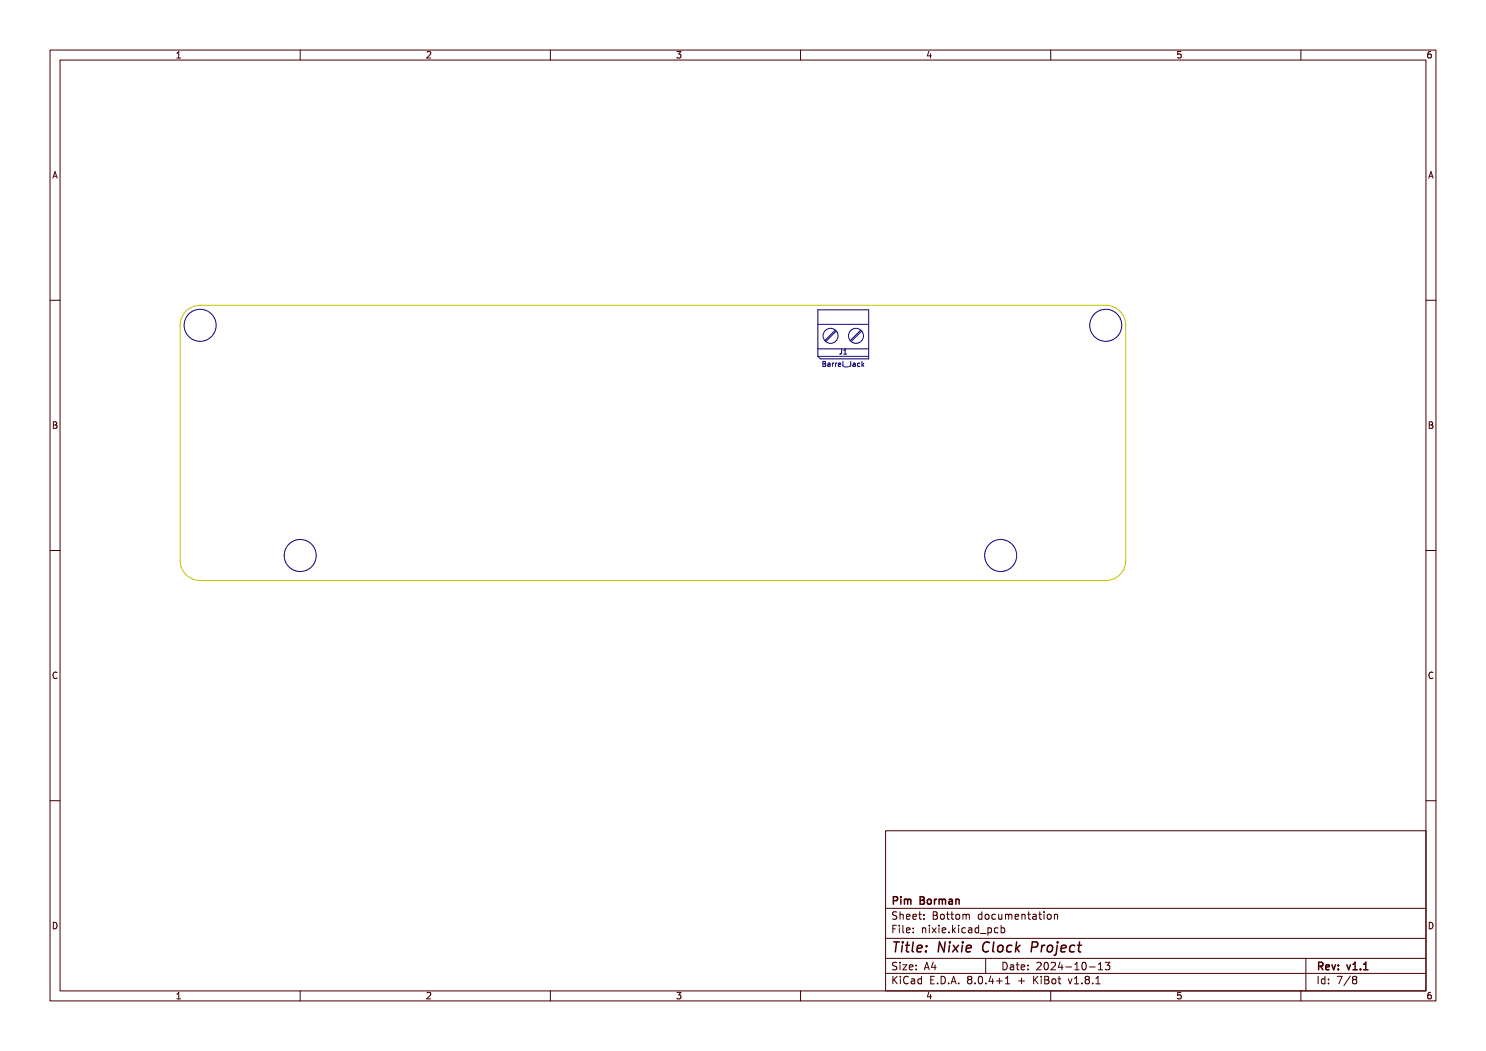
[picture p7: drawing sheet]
<svg xmlns="http://www.w3.org/2000/svg" width="297mm" height="210mm" viewBox="0 0 297 210" stroke-linecap="round" stroke-linejoin="round" font-family="sans-serif">
<g fill="none" stroke="#000084" stroke-width=".2">
<path d="M163.5 61.9h10.1v9.8h-9.6l-.5-.5zM163.5 64.8h10.1M163.5 69.7h10.1M163.5 71.2h10.1M164.5 72.2h.3l.2 .2-.2 .3 .2 .1v.2l-.1 .2h-.4zM164.5 72.7h.3M165.5 72.6h.4v.6M165.9 72.8l-.5 .2 .2 .2h.3M166.4 72.6v.6M166.7 72.6l-.3 .1M167 66l-2.1 2.1M167 72.6v.6"/>
<path d="M167.1 66.2l-2.1 2M167.3 72.6l-.3 .1M167.6 72.9l.4-.1v-.2h-.3l-.1 .1v.5h.4M168.2 69.8v.8l-.4 .2M168.5 72.2v.9l.1 .1M168.6 70.8h.6M168.6 70l.3-.2v1M168.8 73.3h.7M170 72.2v.9l-.3 .1M170.5 72.6h.4v.6M170.9 72.8l-.4 .2 .1 .2h.3M171.9 72.6h-.3l-.2 .1 .1 .5h.4"/>
<path d="M172 66l-2.1 2.1M172.2 66.2l-2.1 2M172.3 72.2v1M172.4 72.8l.3 .4M172.7 72.6l-.4 .3"/>
<circle cx="40" cy="65" r="3.2"/>
<circle cx="166" cy="67.1" r="1.5"/>
<circle cx="171.1" cy="67.1" r="1.5"/>
<circle cx="221" cy="65" r="3.2"/>
<circle cx="60" cy="111" r="3.2"/>
<circle cx="200" cy="111" r="3.2"/>
</g>
<path d="M37.2 62.2a4 4 0 0 1 2.8-1.2h181a4 4 0 0 1 4 4v47a4 4 0 0 1-4 4h-181a4 4 0 0 1-4-4v-47a4 4 0 0 1 1.2-2.8z" fill="none" stroke="#c2c200" stroke-width=".2"/>
<g fill="none" stroke="#480000" stroke-width=".2">
<path d="M10 10h277v190h-277zM12 12h273v186h-273zM35.3 10.7l.4-.4v1.3M35.3 11.6h.8M60 10v2M85.3 10.4l.5-.1 .3 .4-.8 .9h.8M110 10v2M135.3 10.3h.8l-.4 .5 .3 .1v.6l-.2 .1-.5-.1M160 10v2M185.7 10.2l-.4 1h.9M186 10.7v.9M210 10v2"/>
<path d="M236 10.3h-.6l-.1 .6 .2-.1 .5 .1 .1 .1-.1 .5-.2 .1-.5-.1M260 10v2M286 10.3l-.4 .1-.2 .2-.1 .7 .3 .3 .4-.1 .1-.5-.1-.1-.4-.1-.3 .2M10.6 35.6l.4-1.3 .4 1.3M10.7 35.2h.6M285.6 35.6l.4-1.3 .4 1.3M285.7 35.2h.6M10 60h2M285 60h2M10.7 84.3h.4l.2 .2-.2 .4 .2 .1 .1 .3-.2 .3h-.5zM10.7 84.9h.4M285.7 84.3h.4l.2 .2-.2 .4 .2 .1 .1 .3-.2 .3h-.5z"/>
<path d="M285.7 84.9h.4M10 110h2M285 110h2M11.4 134.4a.62 .62 0 0 0-.9 .5 .62 .62 0 0 0 .7 .7l.2-.1M286.4 134.4a.62 .62 0 0 0-.9 .5 .62 .62 0 0 0 .7 .7l.2-.1M10 160h2M285 160h2M177 166h108v32h-108zM10.7 184.3a.66 .66 0 0 1 .7 .6 .66 .66 0 0 1-.7 .7zM35.3 199.6h.8M35.3 198.7l.4-.4v1.3M60 198v2"/>
<path d="M85.3 198.4l.5-.1 .3 .4-.8 .9h.8M110 198v2M135.3 198.3h.8l-.4 .5 .3 .1v.6l-.2 .1-.5-.1M160 198v2M177 181.5h108M177 187.5h108M177 191.5h108M177 194.5h108M178.5 185.6h.5M178.5 195.1v1.5M178.7 195.7l.6 .9M179.2 184.9h-.7v1.5"/>
<path d="M179.2 182.3l-.5-.1-.2 .1v.5l.6 .2 .1 .4-.2 .3-.6-.1M179.2 192.4l-.5-.1-.2 .1v.5l.6 .2 .1 .4-.2 .3-.6-.1M179.3 195.1l-.8 .8M179.7 184.9v.1M179.7 185.4v1M179.9 182.8l.2-.1 .4 .1v.9M179.9 182.2v1.5M179.9 192.3v.1M179.9 192.8v1M180 195.1v.1M180 195.6v1M180.5 184.9v1.3l.2 .2"/>
<path d="M180.5 192.8h.7l-.7 1h.7M181.2 183.2l.7-.2-.1-.2-.4-.1-.2 .2v.7h.6M181.2 185.9l.7-.2-.1-.2-.4-.1-.2 .2v.7h.6M181.5 195.2a.71 .71 0 0 0-1 .5 .71 .71 0 0 0 .7 .9l.3-.2M181.7 193.3l.8-.2-.1-.2-.4-.1-.3 .2 .1 .7h.6M182.2 195.7h.5l.1 .9M182.5 183.2l.7-.2-.1-.2-.4-.1-.2 .2v.7h.6M182.5 186.2v.2M182.5 185.5v.1M182.8 195.9l-.5 .1-.2 .2 .2 .4 .5-.1M183.1 193.6v.2M183.1 192.9v.1"/>
<path d="M183.6 182.7h.6M183.8 182.2v1.3l.4 .2M184.2 195.7l-.5-.1-.2 .3 .1 .6h.6M184.2 195.1v1.5M184.4 185.5l.2-.1 .4 .1v.9M184.4 185.4v1M184.7 183.5v.2M184.7 182.8v.1M184.7 193.8l.5-1.5 .5 1.5M184.9 193.4h.7M185.7 198.2l-.4 1h.9M185.7 184.9v.1"/>
<path d="M185.7 185.4v1M186 198.7v.9M186 195.8h.5M186.3 185.4l.8 1M186.5 182.2l.7 .1 .1 .3-.3 .3a.4 .4 0 0 1 .4 .4 .4 .4 0 0 1-.3 .4h-.6zM186.5 182.9h.5M186.5 192.2l-.3 1.1h.9M186.7 195.1h-.7v1.5h.7M186.9 192.8v1M187.1 185.4l-.8 1M187.4 196.4v.2M187.7 184.9v.1"/>
<path d="M187.7 185.4v1M188.1 182.8l.4-.1 .2 .3v.4l-.2 .3-.4-.1-.1-.2zM188.1 195.1a.76 .76 0 0 1 .9 .7 .76 .76 0 0 1-.9 .8zM188.3 185.9l.7-.2v-.2l-.5-.1-.2 .2 .1 .7h.6M189.2 182.7h.5M189.4 182.2v1.3l.3 .2M189.6 196.4v.2M189.7 186.2v.2M190 182.7h.6M190.1 196.6l.5-1.5 .5 1.5M190.2 182.2v1.3l.4 .2M190.2 196.2h.8"/>
<path d="M190.4 184.9v1.5M190.5 185.8l.5 .6M191 185.4l-.6 .6M191.1 182.8l.2-.1 .4 .1 .1 .6-.1 .2-.4 .1-.2-.2zM191.6 184.9v.1M191.6 185.4v1M191.6 196.4v.2M192.5 182.8l.4-.1 .2 .2M192.5 182.7v1M193 185.5l-.5-.1-.3 .3 .2 .6h.6M193.1 182.9l.2-.2 .4 .1v.9M193.1 182.9v.8"/>
<path d="M193.6 185.5h.6v.9M193.7 195.7l-.3 .3 .1 .4 .2 .2 .4-.1 .1-.2v-.3l-.2-.3M193.7 195.7l-.3-.3 .3-.3h.3l.2 .3-.2 .3M193.7 195.7h.3M194.2 185.7l-.5 .1-.2 .2 .2 .4 .5-.1M194.9 196.4v.2M195.6 185.5l-.4-.1-.3 .3 .1 .6h.6M195.6 184.9v1.5M195.7 195.2l.2-.1a.8 .8 0 0 1 .5 .7 .8 .8 0 0 1-.5 .8l-.2-.2-.2-.4zM196 186.5h1.1M196.2 182.8l-.4-.1-.3 .3 .2 .6h.5M196.2 182.2v1.5"/>
<path d="M197 182.8l.2-.1 .4 .1 .1 .6-.2 .2-.3 .1-.2-.2zM197 191.5v3M197 196.4v.2M197.5 185.5l.4-.1 .3 .3-.2 .6h-.5M197.5 185.4v1.5M198 195l-.3 1.1h.9M198.4 195.6v1M199 182.8l-.5-.1-.3 .3 .2 .6h.6M199.2 196h1.1M199.5 185.5l-.5-.1-.3 .3 .2 .6h.6M199.6 182.7l.1 .9 .3 .1 .2-.2M199.7 195.4v1.2"/>
<path d="M200.1 185.5l.4-.1 .3 .3-.1 .6h-.6M200.1 184.9v1.5M200.2 182.7v1M200.5 192.3a.76 .76 0 0 1 .8 .7 .76 .76 0 0 1-.8 .8zM201 182.8l.4-.1 .2 .2M201 182.7v1M201 196.6h.8M201 195.5l.4-.4v1.5M201.6 182.9l.2-.2 .4 .1v.9M201.6 182.9v.8M202 192.9h.5l.1 .9M202.6 193.1l-.5 .1-.2 .2 .2 .4 .5-.1"/>
<path d="M202.9 183.2l.7-.2-.1-.2-.4-.1-.2 .2 .1 .7h.5M203.1 192.8h.6M203.3 192.3v1.3l.4 .2M203.6 196h1.1M204.1 193.3l.7-.2-.1-.2-.4-.1-.2 .2 .1 .7h.5M204.2 195.4v1.2M204.2 182.8l.3-.1 .3 .1 .1 .9M204.2 182.7v1M205.4 182.7h.6M205.5 192.9v.1M205.5 193.6v.2M205.6 182.2v1.3l.4 .2"/>
<path d="M206.5 182.8h.5l.1 .9M206.6 195.1v1.5M206.8 195.7l.7 .9M207.1 183l-.5 .1-.2 .2 .2 .4 .5-.1M207.2 192.4l.6-.1 .3 .4-.9 1.1h.9M207.5 195.1l-.9 .8M207.6 182.7h.6M207.8 182.2v1.3l.4 .2M208.1 195.1v.1M208.1 195.6v1M208.7 182.2v.1M208.7 182.7v1"/>
<path d="M208.8 192.4l.2-.1a.8 .8 0 0 1 .5 .7 .8 .8 0 0 1-.5 .8l-.2-.2-.1-.4zM208.8 195.1h.5l.3 .3-.1 .3-.2 .1 .3 .1 .1 .4-.3 .3h-.6zM208.8 195.8h.5M209.4 182.8l.2-.1 .4 .1 .1 .6-.1 .2-.4 .1-.2-.2zM210 198v2M210.1 192.4l.6-.1 .3 .4-1 1.1h1M210.4 195.7l.3-.1 .3 .3v.4l-.3 .3-.3-.1-.2-.2zM210.7 182.8l.3-.1 .3 .1 .1 .9M210.7 182.7v1M211.5 195.6h.5M211.7 195.1v1.3l.3 .2M211.9 192.2l-.4 1.1h1"/>
<path d="M212.2 192.8v1M213 193.2h1.2M213.5 195.6l.4 1 .3-1M214.7 196.6h.9M214.7 195.5l.5-.4v1.5M214.8 193.8h.9M214.8 192.7l.4-.4v1.5M216.2 196.4v.2M216.5 192.4l.1-.1a.8 .8 0 0 1 .5 .7 .8 .8 0 0 1-.5 .8 1 1 0 0 1-.1-1.4zM217.2 195.7l-.3 .3 .1 .4 .2 .2 .4-.1 .1-.2v-.4l-.2-.2M217.2 195.7l-.3-.3 .3-.3 .4 .1 .1 .2-.2 .3M217.2 195.7h.3"/>
<path d="M217.7 193.2h1.2M218.4 196.4v.2M219 196.6h.9M219 195.5l.5-.4v1.5M219.5 193.8h.9M219.5 192.7l.5-.4v1.5M220.9 192.3h.9l-.5 .6 .4 .1v.6l-.2 .2-.6-.2M236 198.3h-.6l-.1 .6 .2-.1 .5 .1 .1 .1-.1 .5-.2 .1-.5-.1M260 198v2M261 191.5v6.5M263.5 195.1v1.5M264.8 195.1v1.5"/>
<path d="M264.8 195.7l-.4-.1-.3 .3 .1 .6h.6M265.5 196.4v.2M265.5 195.7v.1M267.2 195.1h1l-.6 1.5M269.9 195l-1.3 1.9M270.6 195.7l-.3 .3 .1 .4 .2 .2 .4-.1 .2-.2-.1-.4-.2-.2M270.6 195.7l-.3-.3 .3-.3 .4 .1 .2 .2-.3 .3M270.6 195.7h.3M285.7 184.3a.66 .66 0 0 1 .7 .6 .66 .66 0 0 1-.7 .7zM286 198.3l-.4 .1-.2 .2-.1 .7 .3 .3 .4-.1 .1-.5-.1-.1-.4-.1-.3 .2"/>
</g>
<g fill="none" stroke="#480000" stroke-width=".3">
<path d="M178.6 180l.7-.1 .1-.2-.1-.4-.2-.1h-.5v1.5M180.1 179.2v.1M180.1 179.7v1M180.8 179.7v1M180.8 179.8l.4-.1 .2 .2M181.4 179.9l.2-.2h.4l.1 1M181.4 179.9v.8M183.9 179.2l.7 .1 .1 .3-.3 .3a.4 .4 0 0 1 .4 .4 .4 .4 0 0 1-.3 .4h-.6zM183.9 179.9h.5M185.5 179.7h.3l.3 .3v.4l-.3 .3-.3-.1-.2-.2zM186.8 179.7v1M187.2 179.7l-.4 .3"/>
<path d="M187.7 179.8l.4-.1 .2 .2M187.7 179.7v1M188.3 179.9l.3-.2h.3l.1 1M188.3 179.9v.8M189.7 179.7h.6v1M191.1 179.8l.2-.1h.3l.1 1M191.1 179.7v1M178.6 188.2h1.2M179.2 188.2l-.3 2M180.4 188.9l-.2 1.3M180.4 188.2v.2M181 188.9h.8"/>
<path d="M181.4 188.2l-.2 1.7v.2l.4 .1M182.5 188.2l-.2 1.7 .3 .3M183.3 189.5l1-.1-.1-.4-.5-.1-.3 .3-.1 .9h.8M185.1 190l-.1 .2M185.2 189v.2M188.9 188.2l-.2 2-.9-2-.3 2M189.8 188.9l-.2 1.3M189.9 188.2l-.1 .2M190.3 180l-.5 .1-.2 .2 .2 .4 .5-.1M190.5 188.9l.9 1.3M191.6 188.9l-1.2 1.3M192.4 188.9l-.2 1.3"/>
<path d="M192.4 188.2v.2M193.1 189.5l1-.1v-.4h-.8l-.2 .9 .2 .3 .6-.1M197.7 188.4a.88 .88 0 0 0-1 0 .88 .88 0 0 0-.3 1 .69 .69 0 0 0 .3 .7 .69 .69 0 0 0 .8-.1M198.6 188.2l-.2 1.7 .3 .3M199.6 189.1a.52 .52 0 0 1 .5-.2 .52 .52 0 0 1 .4 .4l-.2 .7a.52 .52 0 0 1-.5 .2 .52 .52 0 0 1-.4-.4zM202.2 189a.66 .66 0 0 0-.9 .3l-.1 .5 .1 .3h.8M203.2 188.2l-.3 2M203.2 189.4l.5 .8M203.9 188.9l-.9 .7M206.2 189.3l1-.1a.52 .52 0 0 0 .2-.5 .52 .52 0 0 0-.3-.5h-.8l-.2 2M208.3 188.9l-.2 1.3M208.8 188.9l-.4 .1-.2 .3"/>
<path d="M209.5 189.1a.52 .52 0 0 1 .5-.2 .52 .52 0 0 1 .4 .4l-.2 .7a.52 .52 0 0 1-.5 .2 .52 .52 0 0 1-.4-.4zM211.3 188.9l-.2 1.7-.4 .3M211.4 188.2v.2M212.1 189.5l1-.1-.1-.4-.6-.1-.3 .3v.9h.8M214.8 189a.66 .66 0 0 0-1 .3v.5l.1 .3h.8M215.4 188.9h.8M215.8 188.2l-.2 1.7v.2l.4 .1M263.6 193.1l.7-.1 .1-.2-.1-.4-.2-.1h-.5v1.5M263.9 193.1l.5 .7M265 193.3l.7-.2-.1-.3h-.4l-.2 .2 .1 .7h.5M266.2 192.8l.4 1 .3-1M267.5 193.6v.2"/>
<path d="M267.5 192.8v.2M269.2 192.8l.4 1 .3-1M270.4 193.8h.9M270.4 192.7l.4-.4v1.5M271.9 193.6v.2M272.6 193.8h.8M272.6 192.7l.4-.4v1.5"/>
</g>
<text font-size="2.7" fill="#fff" x="178" y="190.3">Title: Nixie Clock Project</text>
<g font-size="2" fill="#fff">
<text x="178" y="183.7">Sheet: Bottom documentation</text>
<text x="178" y="180.7">Pim Borman</text>
<text x="178" y="186.5">File: nixie.kicad_pcb</text>
<text x="178" y="196.6">KiCad E.D.A. 8.0.4+1 + KiBot v1.8.1</text>
<text x="178" y="193.9">Size: A4</text>
<text x="200" y="193.9">Date: 2024-10-13</text>
<text x="263" y="193.9">Rev: v1.1</text>
<text x="263" y="196.6">Id: 7/8</text>
</g>
<g font-size="1.7" fill="#fff">
<text x="35" y="11.7">1</text>
<text x="85" y="11.7">2</text>
<text x="135" y="11.7">3</text>
<text x="185" y="11.7">4</text>
<text x="235" y="11.7">5</text>
<text x="285" y="11.7">6</text>
<text x="10.5" y="35.7">A</text>
<text x="285.5" y="35.7">A</text>
<text x="10.5" y="85.6">B</text>
<text x="285.5" y="85.6">B</text>
<text x="10.5" y="135.7">C</text>
<text x="285.5" y="135.7">C</text>
<text x="10.5" y="185.6">D</text>
<text x="285.5" y="185.6">D</text>
<text x="35" y="199.7">1</text>
<text x="85" y="199.7">2</text>
<text x="135" y="199.7">3</text>
<text x="185" y="199.7">4</text>
<text x="235" y="199.7">5</text>
<text x="285" y="199.7">6</text>
</g>
<g font-size="1.3" fill="#fff">
<text x="167.7" y="70.8">J1</text>
<text x="164.1" y="73.3">Barrel_Jack</text>
</g>
</svg>
